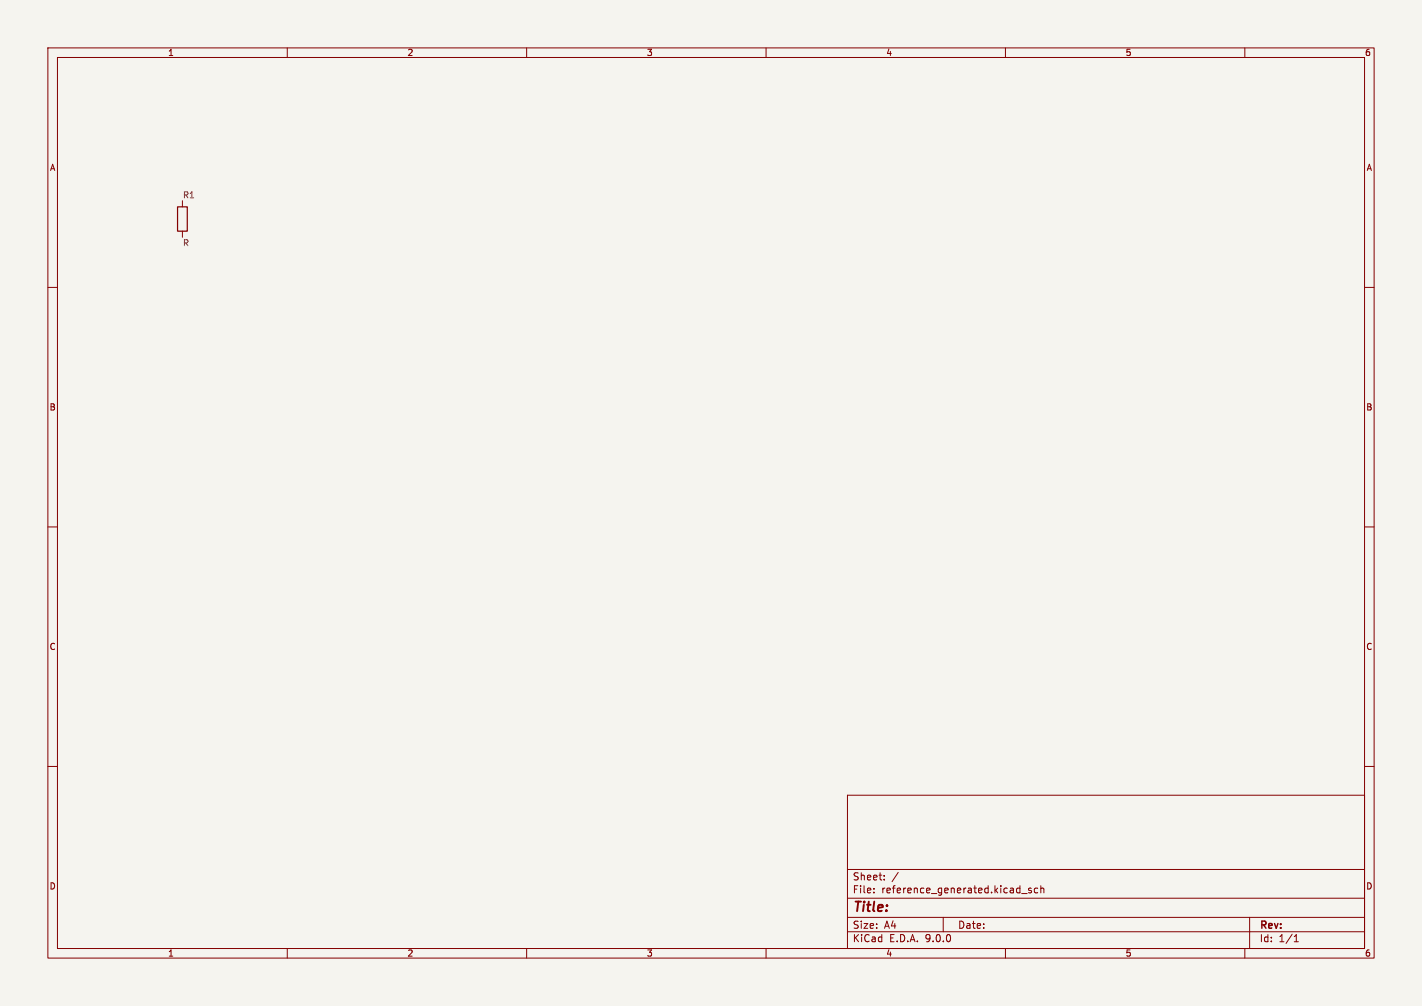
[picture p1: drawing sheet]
<svg xmlns="http://www.w3.org/2000/svg" width="297mm" height="210mm" viewBox="0 0 297 210" stroke-linecap="round" stroke-linejoin="round" font-family="sans-serif">
<path d="M0 0h297v210h-297z" fill="#f5f4ef" stroke="#f5f4ef" stroke-width=".21"/>
<g fill="none" stroke="#840000" stroke-width=".21">
<path d="M10 10h277v190h-277zM12 12h273v186h-273zM60 10v2M110 10v2M160 10v2M210 10v2M260 10v2M38.1 41.9v1.3M38.1 48.3v1.2M10 60h2M285 60h2M10 110h2"/>
<path d="M285 110h2M10 160h2M177 166h108v32h-108zM285 160h2M60 198v2M110 198v2M160 198v2M177 194.5h108M177 191.5h108M177 187.5h108M177 181.5h108M182.5 186.3v.1"/>
<path d="M182.5 185.5v.1M184.7 183.6v.1M184.7 182.8v.1M187.6 182.1l-1.3 2M197 191.5v3M210 198v2M213.4 186.5h1.1M215.4 185.5l-.4-.1-.2 .2 .1 .2 .5 .2v.3h-.6M216.7 185.5l-.4-.1-.3 .3 .2 .6h.5M217.4 185.5l.2-.1 .4 .1v.9M217.4 184.9v1.5M260 198v2"/>
<path d="M261 191.5v6.5M270.3 196.6h.9M270.3 195.5l.4-.4v1.5"/>
</g>
<path d="M37.1 43.2h2v5.1h-2z" fill="none" stroke="#840000" stroke-width=".25"/>
<text font-size="2.8" fill="#840000" x="178" y="190.9">Title:</text>
<g font-size="2.1" fill="#840000">
<text x="178" y="184">Sheet:</text>
<text x="178" y="186.7">File:</text>
<text x="184.1" y="186.7">reference_generated.kicad_sch</text>
<text x="178" y="196.9">KiCad</text>
<text x="178" y="194.1">Size:</text>
<text x="184.7" y="194.1">A4</text>
<text x="185.7" y="196.9">E.D.A.</text>
<text x="193.3" y="196.9">9.0.0</text>
<text x="200" y="194.1">Date:</text>
<text x="263" y="194.3">Rev:</text>
<text x="263" y="196.9">Id:</text>
<text x="267.1" y="196.9">1/1</text>
</g>
<g font-size="1.8" fill="#840000">
<text x="35" y="11.9">1</text>
<text x="85" y="11.9">2</text>
<text x="135" y="11.9">3</text>
<text x="185" y="11.9">4</text>
<text x="235" y="11.9">5</text>
<text x="285" y="11.9">6</text>
<text x="10.3" y="35.9">A</text>
<text x="285.3" y="35.9">A</text>
<text x="10.3" y="85.9">B</text>
<text x="285.3" y="85.9">B</text>
<text x="10.3" y="135.9">C</text>
<text x="285.3" y="135.9">C</text>
<text x="10.3" y="185.9">D</text>
<text x="285.3" y="185.9">D</text>
<text x="35" y="199.9">1</text>
<text x="85" y="199.9">2</text>
<text x="135" y="199.9">3</text>
<text x="185" y="199.9">4</text>
<text x="235" y="199.9">5</text>
<text x="285" y="199.9">6</text>
</g>
<g font-size="1.8" fill="#006464">
<text x="38.1" y="41.6">R1</text>
<text x="38.1" y="51.6">R</text>
</g>
</svg>
